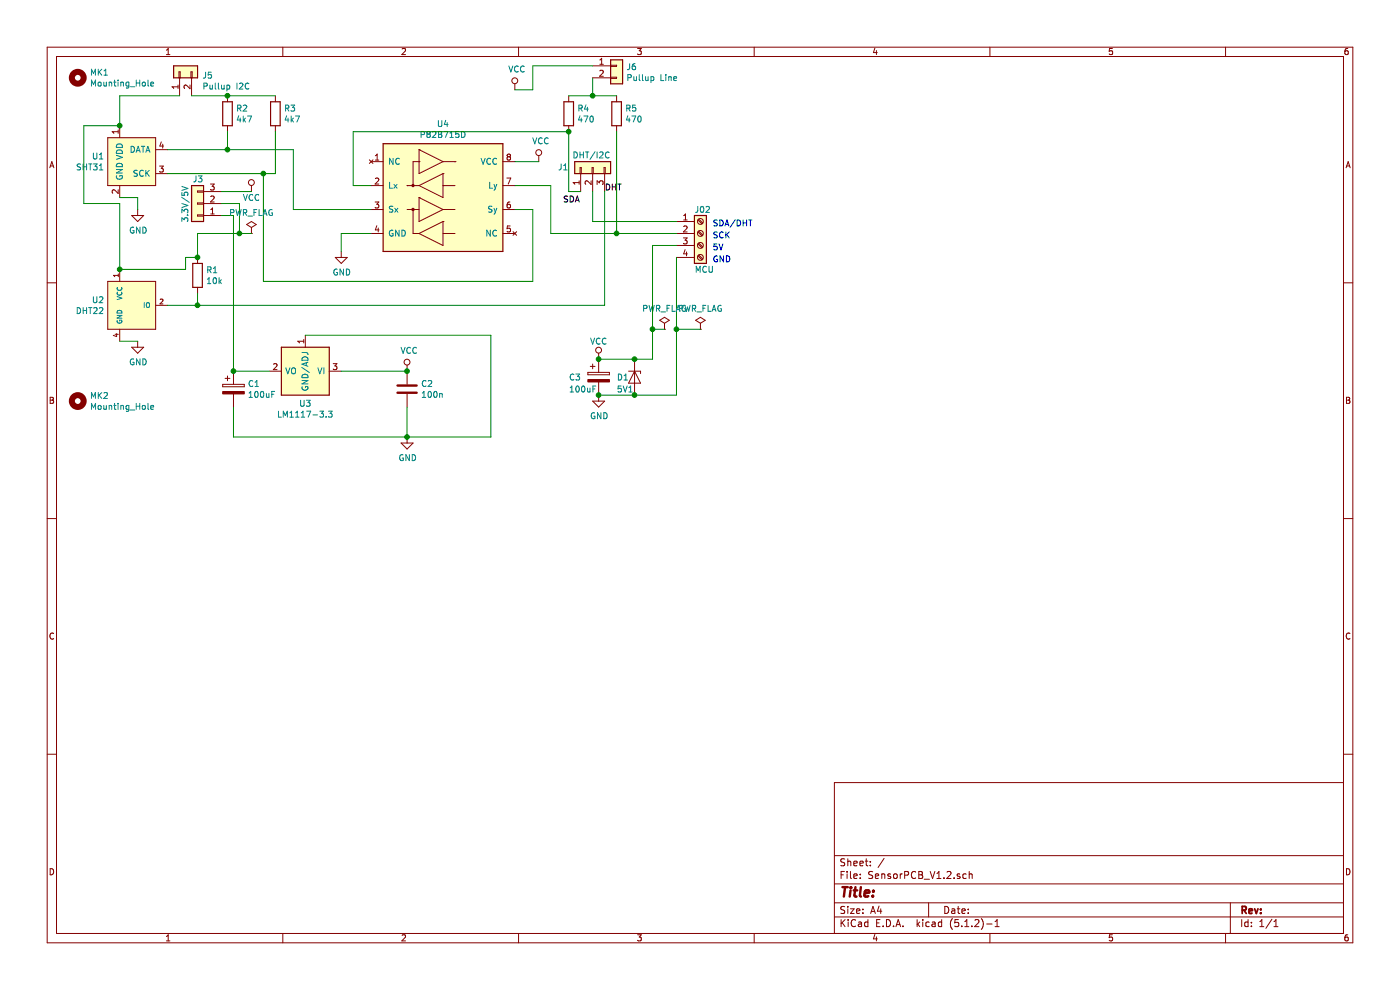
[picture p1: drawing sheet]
EESchema Schematic File Version 4
LIBS:SensorPCB_V1.2-cache
EELAYER 26 0
EELAYER END
$Descr A4 11693 8268
encoding utf-8
Sheet 1 1
Title ""
Date ""
Rev ""
Comp ""
Comment1 ""
Comment2 ""
Comment3 ""
Comment4 ""
$EndDescr
$Comp
L SensorPCB_V1.2-rescue:P82B715D-philips-SensorPCB_V1.2-rescue U4
U 1 1
P 3700 1650
F 0 "U4" H 3700 2267 50  0000 C CNN
F 1 "P82B715D" H 3700 2176 50  0000 C CNN
F 2 "Package_SO:SO-8_5.3x6.2mm_P1.27mm" H 3700 1650 50  0001 C CNN
F 3 "http://www.nxp.com/documents/data_sheet/P82B96.pdf" H 3700 1650 50  0001 C CNN
	1    3700 1650
	1    0    0    -1  
$EndComp
$Comp
L Connector:Screw_Terminal_01x04 J02
U 1 1
P 5850 1950
F 0 "J02" H 5800 2150 50  0000 L CNN
F 1 "MCU" H 5800 1650 50  0000 L CNN
F 2 "TerminalBlock:TerminalBlock_bornier-4_P5.08mm" H 5850 1950 50  0001 C CNN
F 3 "~" H 5850 1950 50  0001 C CNN
	1    5850 1950
	1    0    0    -1  
$EndComp
$Comp
L device:R R4
U 1 1
P 4750 950
F 0 "R4" H 4820 996 50  0000 L CNN
F 1 "470" H 4820 905 50  0000 L CNN
F 2 "Resistor_SMD:R_0805_2012Metric_Pad1.15x1.40mm_HandSolder" V 4680 950 50  0001 C CNN
F 3 "" H 4750 950 50  0001 C CNN
	1    4750 950 
	1    0    0    -1  
$EndComp
$Comp
L device:R R5
U 1 1
P 5150 950
F 0 "R5" H 5220 996 50  0000 L CNN
F 1 "470" H 5220 905 50  0000 L CNN
F 2 "Resistor_SMD:R_0805_2012Metric_Pad1.15x1.40mm_HandSolder" V 5080 950 50  0001 C CNN
F 3 "" H 5150 950 50  0001 C CNN
	1    5150 950 
	1    0    0    -1  
$EndComp
Wire Wire Line
	4300 1750 4450 1750
Wire Wire Line
	4450 1750 4450 2350
Wire Wire Line
	4450 2350 2200 2350
Wire Wire Line
	2200 2350 2200 1450
Wire Wire Line
	3100 1750 2450 1750
Wire Wire Line
	2850 1950 3100 1950
Wire Wire Line
	3100 1550 2950 1550
Wire Wire Line
	2950 1550 2950 1100
Wire Wire Line
	2950 1100 4750 1100
$Comp
L power:VCC #PWR010
U 1 1
P 4300 750
F 0 "#PWR010" H 4300 600 50  0001 C CNN
F 1 "VCC" H 4317 923 50  0000 C CNN
F 2 "" H 4300 750 50  0001 C CNN
F 3 "" H 4300 750 50  0001 C CNN
	1    4300 750 
	1    0    0    -1  
$EndComp
$Comp
L power:VCC #PWR012
U 1 1
P 5000 3000
F 0 "#PWR012" H 5000 2850 50  0001 C CNN
F 1 "VCC" H 5000 3150 50  0000 C CNN
F 2 "" H 5000 3000 50  0001 C CNN
F 3 "" H 5000 3000 50  0001 C CNN
	1    5000 3000
	1    0    0    -1  
$EndComp
$Comp
L device:D_Zener D1
U 1 1
P 5300 3150
F 0 "D1" V 5300 3000 50  0000 L CNN
F 1 "5V1" V 5400 3000 50  0000 L CNN
F 2 "Diode_THT:D_A-405_P7.62mm_Horizontal" H 5300 3150 50  0001 C CNN
F 3 "https://en.wikipedia.org/wiki/Zener_diode" H 5300 3150 50  0001 C CNN
	1    5300 3150
	0    1    1    0   
$EndComp
Connection ~ 5300 3300
$Comp
L sensors:DHT11 U2
U 1 1
P 1100 2550
F 0 "U2" H 872 2596 50  0000 R CNN
F 1 "DHT22" H 872 2505 50  0000 R CNN
F 2 "Connector_PinSocket_2.54mm:PinSocket_1x04_P2.54mm_Vertical" H 1250 2800 50  0001 C CNN
F 3 "http://akizukidenshi.com/download/ds/aosong/DHT11.pdf" H 1250 2800 50  0001 C CNN
	1    1100 2550
	1    0    0    -1  
$EndComp
$Comp
L power:GND #PWR04
U 1 1
P 1150 2850
F 0 "#PWR04" H 1150 2600 50  0001 C CNN
F 1 "GND" H 1155 2677 50  0000 C CNN
F 2 "" H 1150 2850 50  0001 C CNN
F 3 "" H 1150 2850 50  0001 C CNN
	1    1150 2850
	1    0    0    -1  
$EndComp
Wire Wire Line
	1000 2850 1150 2850
Wire Wire Line
	1400 2550 1650 2550
$Comp
L device:R R1
U 1 1
P 1650 2300
F 0 "R1" H 1720 2346 50  0000 L CNN
F 1 "10k" H 1720 2255 50  0000 L CNN
F 2 "Resistor_SMD:R_0805_2012Metric_Pad1.15x1.40mm_HandSolder" V 1580 2300 50  0001 C CNN
F 3 "" H 1650 2300 50  0001 C CNN
	1    1650 2300
	1    0    0    -1  
$EndComp
Wire Wire Line
	1650 2450 1650 2550
Connection ~ 1650 2550
Wire Wire Line
	1550 2250 1550 2150
Wire Wire Line
	1550 2150 1650 2150
$Comp
L SensorPCB_V1.2-rescue:SHT1x-sensors-SensorPCB_V1.2-rescue U1
U 1 1
P 1100 1350
F 0 "U1" H 872 1396 50  0000 R CNN
F 1 "SHT31" H 872 1305 50  0000 R CNN
F 2 "Connector_PinSocket_2.54mm:PinSocket_1x04_P2.54mm_Vertical" H 1250 1600 50  0001 C CNN
F 3 "https://www.sensirion.com/fileadmin/user_upload/customers/sensirion/Dokumente/Humidity_Sensors/Sensirion_Humidity_Sensors_SHT1x_Datasheet_V5.pdf" H 1250 1600 50  0001 C CNN
	1    1100 1350
	1    0    0    -1  
$EndComp
$Comp
L power:GND #PWR03
U 1 1
P 1150 1750
F 0 "#PWR03" H 1150 1500 50  0001 C CNN
F 1 "GND" H 1155 1577 50  0000 C CNN
F 2 "" H 1150 1750 50  0001 C CNN
F 3 "" H 1150 1750 50  0001 C CNN
	1    1150 1750
	1    0    0    -1  
$EndComp
$Comp
L power:VCC #PWR01
U 1 1
P 2100 1600
F 0 "#PWR01" H 2100 1450 50  0001 C CNN
F 1 "VCC" H 2100 1550 50  0000 C CNN
F 2 "" H 2100 1600 50  0001 C CNN
F 3 "" H 2100 1600 50  0001 C CNN
	1    2100 1600
	1    0    0    -1  
$EndComp
Wire Wire Line
	1400 1450 2200 1450
Wire Wire Line
	1000 1650 1150 1650
$Comp
L device:R R3
U 1 1
P 2300 950
F 0 "R3" H 2370 996 50  0000 L CNN
F 1 "4k7" H 2370 905 50  0000 L CNN
F 2 "Resistor_SMD:R_0805_2012Metric_Pad1.15x1.40mm_HandSolder" V 2230 950 50  0001 C CNN
F 3 "" H 2300 950 50  0001 C CNN
	1    2300 950 
	1    0    0    -1  
$EndComp
$Comp
L device:R R2
U 1 1
P 1900 950
F 0 "R2" H 1970 996 50  0000 L CNN
F 1 "4k7" H 1970 905 50  0000 L CNN
F 2 "Resistor_SMD:R_0805_2012Metric_Pad1.15x1.40mm_HandSolder" V 1830 950 50  0001 C CNN
F 3 "" H 1900 950 50  0001 C CNN
	1    1900 950 
	1    0    0    -1  
$EndComp
Wire Wire Line
	1900 1100 1900 1250
$Comp
L SensorPCB_V1.2-rescue:Mounting_Hole-mechanical-SensorPCB_V1.2-rescue MK1
U 1 1
P 650 650
F 0 "MK1" H 750 696 50  0000 L CNN
F 1 "Mounting_Hole" H 750 605 50  0000 L CNN
F 2 "Mounting_Holes:MountingHole_2.2mm_M2" H 650 650 50  0001 C CNN
F 3 "" H 650 650 50  0001 C CNN
	1    650  650 
	1    0    0    -1  
$EndComp
$Comp
L SensorPCB_V1.2-rescue:Mounting_Hole-mechanical-SensorPCB_V1.2-rescue MK2
U 1 1
P 650 3350
F 0 "MK2" H 750 3396 50  0000 L CNN
F 1 "Mounting_Hole" H 750 3305 50  0000 L CNN
F 2 "Mounting_Holes:MountingHole_2.2mm_M2" H 650 3350 50  0001 C CNN
F 3 "" H 650 3350 50  0001 C CNN
	1    650  3350
	1    0    0    -1  
$EndComp
$Comp
L SensorPCB_V1.2-rescue:LM1117-3.3-AMS1117-3V3-SensorPCB_V1.2-rescue U3
U 1 1
P 2550 3100
F 0 "U3" H 2550 3374 50  0000 C CNN
F 1 "LM1117-3.3" H 2550 3465 50  0000 C CNN
F 2 "Package_TO_SOT_SMD:SOT-223-3_TabPin2" H 2550 3557 50  0001 C CNN
F 3 "" H 2550 3557 50  0000 C CNN
	1    2550 3100
	-1   0    0    1   
$EndComp
Wire Wire Line
	2250 3100 1950 3100
$Comp
L device:C C2
U 1 1
P 3400 3250
F 0 "C2" H 3515 3296 50  0000 L CNN
F 1 "100n" H 3515 3205 50  0000 L CNN
F 2 "Capacitor_SMD:C_0805_2012Metric_Pad1.15x1.40mm_HandSolder" H 3438 3100 50  0001 C CNN
F 3 "" H 3400 3250 50  0001 C CNN
	1    3400 3250
	1    0    0    -1  
$EndComp
$Comp
L device:CP C1
U 1 1
P 1950 3250
F 0 "C1" H 2068 3296 50  0000 L CNN
F 1 "100uF" H 2068 3205 50  0000 L CNN
F 2 "Capacitor_THT:CP_Radial_D4.0mm_P2.00mm" H 1988 3100 50  0001 C CNN
F 3 "" H 1950 3250 50  0001 C CNN
	1    1950 3250
	1    0    0    -1  
$EndComp
Wire Wire Line
	1950 3400 1950 3650
Wire Wire Line
	1950 3650 3400 3650
Wire Wire Line
	3400 3650 3400 3400
Wire Wire Line
	3400 3650 4100 3650
Connection ~ 3400 3650
$Comp
L SensorPCB_V1.2-rescue:Conn_01x03-Connector J3
U 1 1
P 1650 1700
F 0 "J3" H 1600 1500 50  0000 L CNN
F 1 "3.3V/5V" V 1750 1550 50  0000 L CNN
F 2 "Connector_PinHeader_2.54mm:PinHeader_1x03_P2.54mm_Vertical" H 1650 1700 50  0001 C CNN
F 3 "~" H 1650 1700 50  0001 C CNN
	1    1650 1700
	-1   0    0    1   
$EndComp
Wire Wire Line
	700  1700 700  1050
Wire Wire Line
	700  1050 1000 1050
Wire Wire Line
	1000 2250 1550 2250
Wire Wire Line
	1000 1700 1000 2250
Wire Wire Line
	1900 800  2300 800 
Wire Wire Line
	1000 1050 1000 800 
Connection ~ 1000 1050
Connection ~ 1900 800 
Wire Wire Line
	1150 1650 1150 1750
Text Label 4700 1700 0    50   ~ 0
SDA
Text Label 5050 1600 0    50   ~ 0
DHT
Text Notes 5950 1900 0    50   ~ 0
SDA/DHT
Text Notes 5950 2000 0    50   ~ 0
SCK
Text Notes 5950 2200 0    50   ~ 0
GND
Text Notes 5950 2100 0    50   ~ 0
5V
Wire Wire Line
	1900 1250 1400 1250
Connection ~ 2200 1450
Wire Wire Line
	2300 1100 2300 1450
Wire Wire Line
	2200 1450 2300 1450
Wire Wire Line
	2450 1750 2450 1250
Wire Wire Line
	2450 1250 1900 1250
Connection ~ 1900 1250
Wire Wire Line
	4750 800  4950 800 
Wire Wire Line
	4950 650  4950 800 
Connection ~ 4950 800 
Wire Wire Line
	4950 800  5150 800 
$Comp
L SensorPCB_V1.2-rescue:Conn_01x02-Connector-SensorPCB_V1.2-rescue J6
U 1 1
P 5150 550
F 0 "J6" H 5230 542 50  0000 L CNN
F 1 "Pullup Line" H 5230 451 50  0000 L CNN
F 2 "Connector_PinHeader_2.54mm:PinHeader_1x02_P2.54mm_Vertical" H 5150 550 50  0001 C CNN
F 3 "~" H 5150 550 50  0001 C CNN
	1    5150 550 
	1    0    0    -1  
$EndComp
$Comp
L SensorPCB_V1.2-rescue:Conn_01x02-Connector-SensorPCB_V1.2-rescue J5
U 1 1
P 1500 600
F 0 "J5" V 1466 412 50  0000 R CNN
F 1 "Pullup I2C" V 1375 412 50  0000 R CNN
F 2 "Connector_PinHeader_2.54mm:PinHeader_1x02_P2.54mm_Vertical" H 1500 600 50  0001 C CNN
F 3 "~" H 1500 600 50  0001 C CNN
	1    1500 600 
	0    -1   -1   0   
$EndComp
Wire Wire Line
	1600 800  1900 800 
Wire Wire Line
	1000 800  1500 800 
Connection ~ 1000 2250
Wire Wire Line
	1000 1700 700  1700
Connection ~ 1950 3100
Wire Wire Line
	1850 1600 2100 1600
Wire Wire Line
	1850 1800 1950 1800
Wire Wire Line
	1950 1800 1950 3100
Wire Wire Line
	1650 2150 1650 1950
Wire Wire Line
	1650 1950 2000 1950
Wire Wire Line
	2000 1950 2000 1700
Wire Wire Line
	2000 1700 1850 1700
Connection ~ 1650 2150
$Comp
L SensorPCB_V1.2-rescue:Conn_01x03-Connector J1
U 1 1
P 4950 1400
F 0 "J1" V 4950 1600 50  0000 L CNN
F 1 "DHT/I2C" V 5050 1250 50  0000 L CNN
F 2 "Connector_PinHeader_2.54mm:PinHeader_1x03_P2.54mm_Vertical" H 4950 1400 50  0001 C CNN
F 3 "~" H 4950 1400 50  0001 C CNN
	1    4950 1400
	0    -1   -1   0   
$EndComp
Wire Wire Line
	4750 1600 4850 1600
Wire Wire Line
	1650 2550 5050 2550
Wire Wire Line
	5650 1950 5150 1950
Wire Wire Line
	4600 1950 4600 1550
Wire Wire Line
	4600 1550 4300 1550
Wire Wire Line
	5650 1850 4950 1850
Wire Wire Line
	4950 1850 4950 1600
Wire Wire Line
	5050 2550 5050 1600
Wire Wire Line
	4750 1100 4750 1600
Connection ~ 4750 1100
Wire Wire Line
	5150 1100 5150 1950
Connection ~ 5150 1950
Wire Wire Line
	5150 1950 4600 1950
Wire Wire Line
	5300 3000 5450 3000
Wire Wire Line
	5450 3000 5450 2750
Wire Wire Line
	5450 2050 5650 2050
Connection ~ 5300 3000
Wire Wire Line
	5650 2150 5650 2750
Wire Wire Line
	5300 3300 5650 3300
$Comp
L device:CP C3
U 1 1
P 5000 3150
F 0 "C3" H 4750 3150 50  0000 L CNN
F 1 "100uF" H 4750 3050 50  0000 L CNN
F 2 "Capacitor_THT:CP_Radial_D4.0mm_P2.00mm" H 5038 3000 50  0001 C CNN
F 3 "" H 5000 3150 50  0001 C CNN
	1    5000 3150
	1    0    0    -1  
$EndComp
Wire Wire Line
	4950 550  4450 550 
Wire Wire Line
	4450 550  4450 750 
Wire Wire Line
	4450 750  4300 750 
Wire Wire Line
	2550 2800 4100 2800
Wire Wire Line
	4100 2800 4100 3650
$Comp
L power:GND #PWR0101
U 1 1
P 5000 3300
F 0 "#PWR0101" H 5000 3050 50  0001 C CNN
F 1 "GND" H 5005 3127 50  0000 C CNN
F 2 "" H 5000 3300 50  0001 C CNN
F 3 "" H 5000 3300 50  0001 C CNN
	1    5000 3300
	1    0    0    -1  
$EndComp
$Comp
L power:GND #PWR0102
U 1 1
P 3400 3650
F 0 "#PWR0102" H 3400 3400 50  0001 C CNN
F 1 "GND" H 3405 3477 50  0000 C CNN
F 2 "" H 3400 3650 50  0001 C CNN
F 3 "" H 3400 3650 50  0001 C CNN
	1    3400 3650
	1    0    0    -1  
$EndComp
$Comp
L power:GND #PWR0103
U 1 1
P 2850 2100
F 0 "#PWR0103" H 2850 1850 50  0001 C CNN
F 1 "GND" H 2855 1927 50  0000 C CNN
F 2 "" H 2850 2100 50  0001 C CNN
F 3 "" H 2850 2100 50  0001 C CNN
	1    2850 2100
	1    0    0    -1  
$EndComp
Wire Wire Line
	2850 1950 2850 2100
$Comp
L power:VCC #PWR0104
U 1 1
P 3400 3100
F 0 "#PWR0104" H 3400 2950 50  0001 C CNN
F 1 "VCC" H 3417 3273 50  0000 C CNN
F 2 "" H 3400 3100 50  0001 C CNN
F 3 "" H 3400 3100 50  0001 C CNN
	1    3400 3100
	1    0    0    -1  
$EndComp
$Comp
L power:VCC #PWR0105
U 1 1
P 4500 1350
F 0 "#PWR0105" H 4500 1200 50  0001 C CNN
F 1 "VCC" H 4517 1523 50  0000 C CNN
F 2 "" H 4500 1350 50  0001 C CNN
F 3 "" H 4500 1350 50  0001 C CNN
	1    4500 1350
	1    0    0    -1  
$EndComp
Wire Wire Line
	4300 1350 4500 1350
Connection ~ 3400 3100
Wire Wire Line
	2850 3100 3400 3100
Wire Wire Line
	5000 3000 5300 3000
Wire Wire Line
	5000 3300 5300 3300
Connection ~ 5000 3000
Connection ~ 5000 3300
$Comp
L power:PWR_FLAG #FLG0101
U 1 1
P 5850 2750
F 0 "#FLG0101" H 5850 2825 50  0001 C CNN
F 1 "PWR_FLAG" H 5850 2924 50  0000 C CNN
F 2 "" H 5850 2750 50  0001 C CNN
F 3 "~" H 5850 2750 50  0001 C CNN
	1    5850 2750
	1    0    0    -1  
$EndComp
$Comp
L power:PWR_FLAG #FLG0102
U 1 1
P 5550 2750
F 0 "#FLG0102" H 5550 2825 50  0001 C CNN
F 1 "PWR_FLAG" H 5550 2924 50  0000 C CNN
F 2 "" H 5550 2750 50  0001 C CNN
F 3 "~" H 5550 2750 50  0001 C CNN
	1    5550 2750
	1    0    0    -1  
$EndComp
Wire Wire Line
	5850 2750 5650 2750
Connection ~ 5650 2750
Wire Wire Line
	5650 2750 5650 3300
Wire Wire Line
	5550 2750 5450 2750
Connection ~ 5450 2750
Wire Wire Line
	5450 2750 5450 2050
$Comp
L power:PWR_FLAG #FLG0103
U 1 1
P 2100 1950
F 0 "#FLG0103" H 2100 2025 50  0001 C CNN
F 1 "PWR_FLAG" H 2100 2124 50  0000 C CNN
F 2 "" H 2100 1950 50  0001 C CNN
F 3 "~" H 2100 1950 50  0001 C CNN
	1    2100 1950
	1    0    0    -1  
$EndComp
Wire Wire Line
	2100 1950 2000 1950
Connection ~ 2000 1950
$EndSCHEMATC
